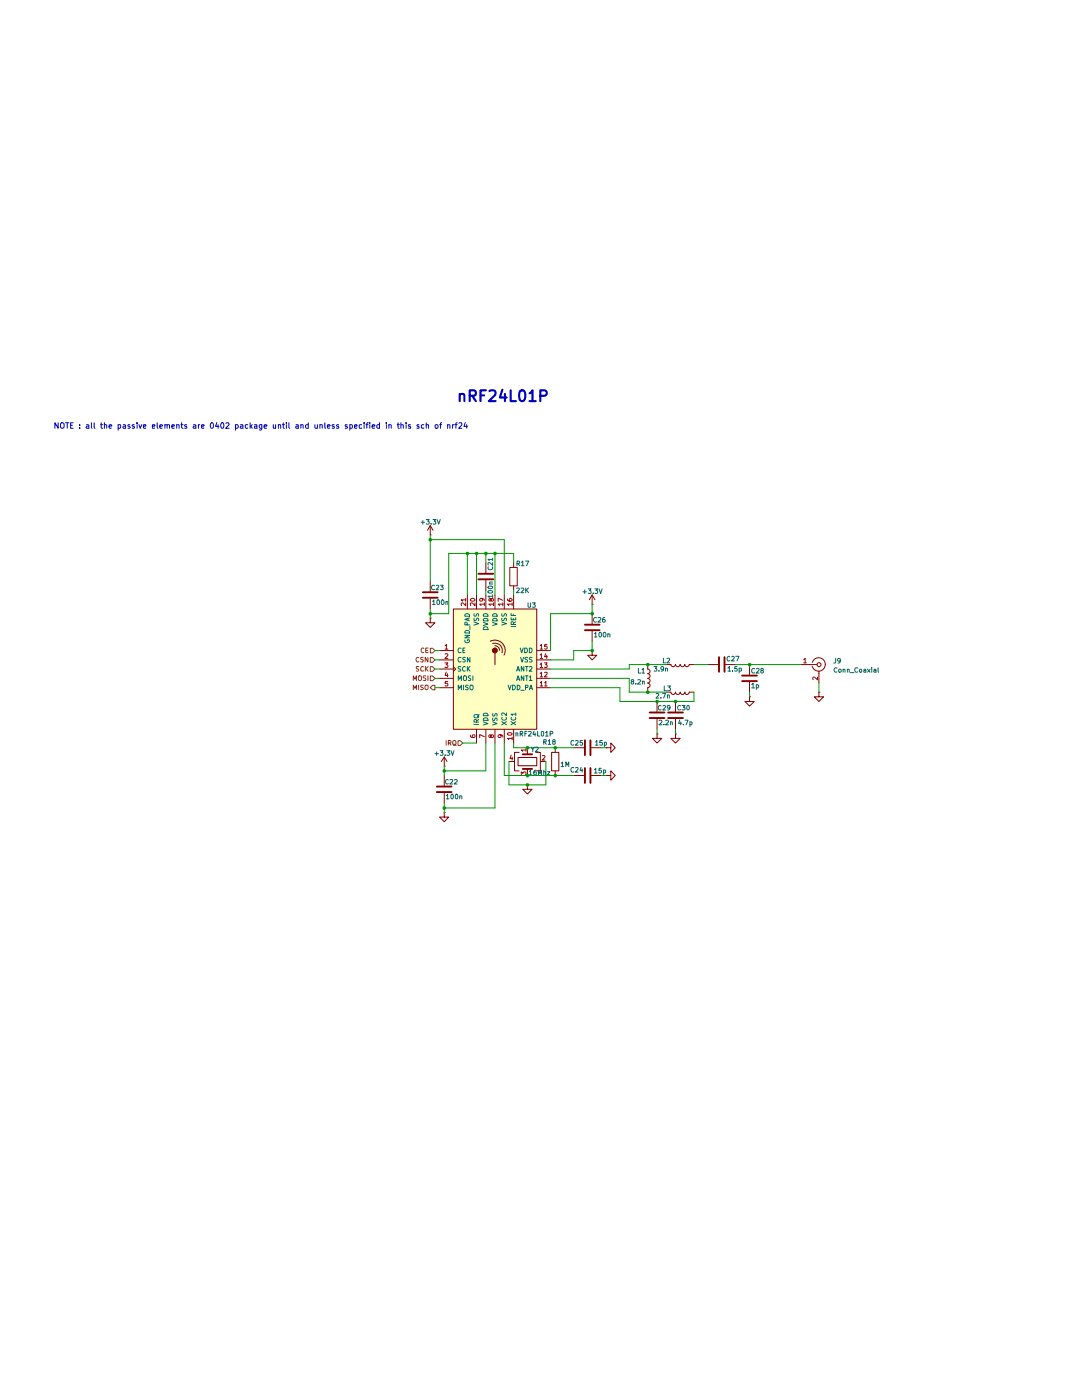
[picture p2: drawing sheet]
(kicad_sch
 (version 20231120)
 (generator "eeschema")
 (generator_version "8.0")
 (paper "A4")
 (title_block
  (title "STM32F405RGT6 (nRF24)")
  (date "2024-12-28")
  (rev "01.1")
  (company "Rohit Bhoge"))
 (lib_symbols
  (symbol "Connector:Conn_Coaxial"
   (pin_names
    (offset 1.016) hide) (exclude_from_sim no) (in_bom yes) (on_board yes)
   (property "Reference" "J" (at 0.254 3.048 0) (effects (font (size 1.27 1.27))))
   (property "Value" "Conn_Coaxial" (at 2.921 0 90) (effects (font (size 1.27 1.27))))
   (property "Footprint" "" (at 0 0 0) (effects (font (size 1.27 1.27)) (hide yes)))
   (property "Datasheet" "~" (at 0 0 0) (effects (font (size 1.27 1.27)) (hide yes)))
   (property "Description" "coaxial connector (BNC, SMA, SMB, SMC, Cinch/RCA, LEMO, ...)" (at 0 0 0) (effects (font (size 1.27 1.27)) (hide yes)))
   (symbol "Conn_Coaxial_0_1"
    (arc (start -1.778 -0.508) (mid 0.2311 -1.8066) (end 1.778 0) (stroke (width 0.254) (type default)) (fill (type none)))
    (polyline (pts (xy -2.54 0) (xy -0.508 0)) (stroke (width 0) (type default)) (fill (type none)))
    (polyline (pts (xy 0 -2.54) (xy 0 -1.778)) (stroke (width 0) (type default)) (fill (type none)))
    (circle (center 0 0) (radius 0.508) (stroke (width 0.2032) (type default)) (fill (type none)))
    (arc (start 1.778 0) (mid 0.2099 1.8101) (end -1.778 0.508) (stroke (width 0.254) (type default)) (fill (type none))))
   (symbol "Conn_Coaxial_1_1"
    (pin passive line (at -5.08 0 0) (length 2.54) (name "In" (effects (font (size 1.27 1.27)))) (number "1" (effects (font (size 1.27 1.27)))))
    (pin passive line (at 0 -5.08 90) (length 2.54) (name "Ext" (effects (font (size 1.27 1.27)))) (number "2" (effects (font (size 1.27 1.27)))))))
  (symbol "Device:C"
   (pin_numbers hide)
   (pin_names
    (offset 0.254)) (exclude_from_sim no) (in_bom yes) (on_board yes)
   (property "Reference" "C" (at 0.635 2.54 0) (effects (font (size 1.27 1.27)) (justify left)))
   (property "Value" "C" (at 0.635 -2.54 0) (effects (font (size 1.27 1.27)) (justify left)))
   (property "Footprint" "" (at 0.9652 -3.81 0) (effects (font (size 1.27 1.27)) (hide yes)))
   (property "Datasheet" "~" (at 0 0 0) (effects (font (size 1.27 1.27)) (hide yes)))
   (property "Description" "Unpolarized capacitor" (at 0 0 0) (effects (font (size 1.27 1.27)) (hide yes)))
   (symbol "C_0_1"
    (polyline (pts (xy -2.032 -0.762) (xy 2.032 -0.762)) (stroke (width 0.508) (type default)) (fill (type none)))
    (polyline (pts (xy -2.032 0.762) (xy 2.032 0.762)) (stroke (width 0.508) (type default)) (fill (type none))))
   (symbol "C_1_1"
    (pin passive line (at 0 3.81 270) (length 2.794) (name "~" (effects (font (size 1.27 1.27)))) (number "1" (effects (font (size 1.27 1.27)))))
    (pin passive line (at 0 -3.81 90) (length 2.794) (name "~" (effects (font (size 1.27 1.27)))) (number "2" (effects (font (size 1.27 1.27)))))))
  (symbol "Device:Crystal_GND24"
   (pin_names
    (offset 1.016) hide) (exclude_from_sim no) (in_bom yes) (on_board yes)
   (property "Reference" "Y" (at 3.175 5.08 0) (effects (font (size 1.27 1.27)) (justify left)))
   (property "Value" "Crystal_GND24" (at 3.175 3.175 0) (effects (font (size 1.27 1.27)) (justify left)))
   (property "Footprint" "" (at 0 0 0) (effects (font (size 1.27 1.27)) (hide yes)))
   (property "Datasheet" "~" (at 0 0 0) (effects (font (size 1.27 1.27)) (hide yes)))
   (property "Description" "Four pin crystal, GND on pins 2 and 4" (at 0 0 0) (effects (font (size 1.27 1.27)) (hide yes)))
   (symbol "Crystal_GND24_0_1"
    (rectangle (start -1.143 2.54) (end 1.143 -2.54) (stroke (width 0.3048) (type default)) (fill (type none)))
    (polyline (pts (xy -2.54 0) (xy -2.032 0)) (stroke (width 0) (type default)) (fill (type none)))
    (polyline (pts (xy -2.032 -1.27) (xy -2.032 1.27)) (stroke (width 0.508) (type default)) (fill (type none)))
    (polyline (pts (xy 0 -3.81) (xy 0 -3.556)) (stroke (width 0) (type default)) (fill (type none)))
    (polyline (pts (xy 0 3.556) (xy 0 3.81)) (stroke (width 0) (type default)) (fill (type none)))
    (polyline (pts (xy 2.032 -1.27) (xy 2.032 1.27)) (stroke (width 0.508) (type default)) (fill (type none)))
    (polyline (pts (xy 2.032 0) (xy 2.54 0)) (stroke (width 0) (type default)) (fill (type none)))
    (polyline (pts (xy -2.54 -2.286) (xy -2.54 -3.556) (xy 2.54 -3.556) (xy 2.54 -2.286)) (stroke (width 0) (type default)) (fill (type none)))
    (polyline (pts (xy -2.54 2.286) (xy -2.54 3.556) (xy 2.54 3.556) (xy 2.54 2.286)) (stroke (width 0) (type default)) (fill (type none))))
   (symbol "Crystal_GND24_1_1"
    (pin passive line (at -3.81 0 0) (length 1.27) (name "1" (effects (font (size 1.27 1.27)))) (number "1" (effects (font (size 1.27 1.27)))))
    (pin passive line (at 0 5.08 270) (length 1.27) (name "2" (effects (font (size 1.27 1.27)))) (number "2" (effects (font (size 1.27 1.27)))))
    (pin passive line (at 3.81 0 180) (length 1.27) (name "3" (effects (font (size 1.27 1.27)))) (number "3" (effects (font (size 1.27 1.27)))))
    (pin passive line (at 0 -5.08 90) (length 1.27) (name "4" (effects (font (size 1.27 1.27)))) (number "4" (effects (font (size 1.27 1.27)))))))
  (symbol "Device:L"
   (pin_numbers hide)
   (pin_names
    (offset 1.016) hide) (exclude_from_sim no) (in_bom yes) (on_board yes)
   (property "Reference" "L" (at -1.27 0 90) (effects (font (size 1.27 1.27))))
   (property "Value" "L" (at 1.905 0 90) (effects (font (size 1.27 1.27))))
   (property "Footprint" "" (at 0 0 0) (effects (font (size 1.27 1.27)) (hide yes)))
   (property "Datasheet" "~" (at 0 0 0) (effects (font (size 1.27 1.27)) (hide yes)))
   (property "Description" "Inductor" (at 0 0 0) (effects (font (size 1.27 1.27)) (hide yes)))
   (symbol "L_0_1"
    (arc (start 0 -2.54) (mid 0.6323 -1.905) (end 0 -1.27) (stroke (width 0) (type default)) (fill (type none)))
    (arc (start 0 -1.27) (mid 0.6323 -0.635) (end 0 0) (stroke (width 0) (type default)) (fill (type none)))
    (arc (start 0 0) (mid 0.6323 0.635) (end 0 1.27) (stroke (width 0) (type default)) (fill (type none)))
    (arc (start 0 1.27) (mid 0.6323 1.905) (end 0 2.54) (stroke (width 0) (type default)) (fill (type none))))
   (symbol "L_1_1"
    (pin passive line (at 0 3.81 270) (length 1.27) (name "1" (effects (font (size 1.27 1.27)))) (number "1" (effects (font (size 1.27 1.27)))))
    (pin passive line (at 0 -3.81 90) (length 1.27) (name "2" (effects (font (size 1.27 1.27)))) (number "2" (effects (font (size 1.27 1.27)))))))
  (symbol "Device:R"
   (pin_numbers hide)
   (pin_names
    (offset 0)) (exclude_from_sim no) (in_bom yes) (on_board yes)
   (property "Reference" "R" (at 2.032 0 90) (effects (font (size 1.27 1.27))))
   (property "Value" "R" (at 0 0 90) (effects (font (size 1.27 1.27))))
   (property "Footprint" "" (at -1.778 0 90) (effects (font (size 1.27 1.27)) (hide yes)))
   (property "Datasheet" "~" (at 0 0 0) (effects (font (size 1.27 1.27)) (hide yes)))
   (property "Description" "Resistor" (at 0 0 0) (effects (font (size 1.27 1.27)) (hide yes)))
   (symbol "R_0_1"
    (rectangle (start -1.016 -2.54) (end 1.016 2.54) (stroke (width 0.254) (type default)) (fill (type none))))
   (symbol "R_1_1"
    (pin passive line (at 0 3.81 270) (length 1.27) (name "~" (effects (font (size 1.27 1.27)))) (number "1" (effects (font (size 1.27 1.27)))))
    (pin passive line (at 0 -3.81 90) (length 1.27) (name "~" (effects (font (size 1.27 1.27)))) (number "2" (effects (font (size 1.27 1.27)))))))
  (symbol "RF:nRF24L01P"
   (pin_names
    (offset 1.016)) (exclude_from_sim no) (in_bom yes) (on_board yes)
   (property "Reference" "U3" (at 8.636 17.526 0) (effects (font (size 1.27 1.27)) (justify left)))
   (property "Value" "nRF24L01P" (at 5.334 -17.78 0) (effects (font (size 1.27 1.27)) (justify left)))
   (property "Footprint" "Package_DFN_QFN:QFN-20-1EP_4x4mm_P0.5mm_EP2.5x2.5mm" (at 5.08 20.32 0) (effects (font (size 1.27 1.27)
    (italic yes)) (justify left) (hide yes)))
   (property "Datasheet" "http://www.nordicsemi.com/eng/content/download/2726/34069/file/nRF24L01P_Product_Specification_1_0.pdf" (at 0 2.54 0) (effects (font (size 1.27 1.27)) (hide yes)))
   (property "Description" "nRF24L01+, Ultra low power 2.4GHz RF Transceiver, QFN20 4x4mm" (at 0 0 0) (effects (font (size 1.27 1.27)) (hide yes)))
   (symbol "nRF24L01P_0_1"
    (rectangle (start -11.43 16.51) (end 11.43 -16.51) (stroke (width 0.254) (type default)) (fill (type background)))
    (polyline (pts (xy 0 4.445) (xy 0 1.27)) (stroke (width 0.254) (type default)) (fill (type none)))
    (circle (center 0 5.08) (radius 0.635) (stroke (width 0.254) (type default)) (fill (type outline)))
    (arc (start 1.27 5.08) (mid 0.9071 5.9946) (end 0 6.35) (stroke (width 0.254) (type default)) (fill (type none)))
    (arc (start 1.905 4.445) (mid 1.4313 6.5254) (end -0.635 6.985) (stroke (width 0.254) (type default)) (fill (type none)))
    (arc (start 2.54 3.81) (mid 2.008 7.088) (end -1.27 7.62) (stroke (width 0.254) (type default)) (fill (type none)))
    (rectangle (start 11.43 -13.97) (end 11.43 -13.97) (stroke (width 0) (type default)) (fill (type none))))
   (symbol "nRF24L01P_1_1"
    (pin input line (at -15.24 5.08 0) (length 3.81) (name "CE" (effects (font (size 1.27 1.27)))) (number "1" (effects (font (size 1.27 1.27)))))
    (pin passive line (at 5.08 -20.32 90) (length 3.81) (name "XC1" (effects (font (size 1.27 1.27)))) (number "10" (effects (font (size 1.27 1.27)))))
    (pin power_out line (at 15.24 -5.08 180) (length 3.81) (name "VDD_PA" (effects (font (size 1.27 1.27)))) (number "11" (effects (font (size 1.27 1.27)))))
    (pin passive line (at 15.24 -2.54 180) (length 3.81) (name "ANT1" (effects (font (size 1.27 1.27)))) (number "12" (effects (font (size 1.27 1.27)))))
    (pin passive line (at 15.24 0 180) (length 3.81) (name "ANT2" (effects (font (size 1.27 1.27)))) (number "13" (effects (font (size 1.27 1.27)))))
    (pin power_in line (at 15.24 2.54 180) (length 3.81) (name "VSS" (effects (font (size 1.27 1.27)))) (number "14" (effects (font (size 1.27 1.27)))))
    (pin power_in line (at 15.24 5.08 180) (length 3.81) (name "VDD" (effects (font (size 1.27 1.27)))) (number "15" (effects (font (size 1.27 1.27)))))
    (pin passive line (at 5.08 20.32 270) (length 3.81) (name "IREF" (effects (font (size 1.27 1.27)))) (number "16" (effects (font (size 1.27 1.27)))))
    (pin power_in line (at 2.54 20.32 270) (length 3.81) (name "VSS" (effects (font (size 1.27 1.27)))) (number "17" (effects (font (size 1.27 1.27)))))
    (pin power_in line (at 0 20.32 270) (length 3.81) (name "VDD" (effects (font (size 1.27 1.27)))) (number "18" (effects (font (size 1.27 1.27)))))
    (pin power_out line (at -2.54 20.32 270) (length 3.81) (name "DVDD" (effects (font (size 1.27 1.27)))) (number "19" (effects (font (size 1.27 1.27)))))
    (pin input line (at -15.24 2.54 0) (length 3.81) (name "CSN" (effects (font (size 1.27 1.27)))) (number "2" (effects (font (size 1.27 1.27)))))
    (pin power_in line (at -5.08 20.32 270) (length 3.81) (name "VSS" (effects (font (size 1.27 1.27)))) (number "20" (effects (font (size 1.27 1.27)))))
    (pin unspecified line (at -7.62 20.32 270) (length 3.81) (name "GND_PAD" (effects (font (size 1.27 1.27)))) (number "21" (effects (font (size 1.27 1.27)))))
    (pin input clock (at -15.24 0 0) (length 3.81) (name "SCK" (effects (font (size 1.27 1.27)))) (number "3" (effects (font (size 1.27 1.27)))))
    (pin input line (at -15.24 -2.54 0) (length 3.81) (name "MOSI" (effects (font (size 1.27 1.27)))) (number "4" (effects (font (size 1.27 1.27)))))
    (pin output line (at -15.24 -5.08 0) (length 3.81) (name "MISO" (effects (font (size 1.27 1.27)))) (number "5" (effects (font (size 1.27 1.27)))))
    (pin output line (at -5.08 -20.32 90) (length 3.81) (name "IRQ" (effects (font (size 1.27 1.27)))) (number "6" (effects (font (size 1.27 1.27)))))
    (pin power_in line (at -2.54 -20.32 90) (length 3.81) (name "VDD" (effects (font (size 1.27 1.27)))) (number "7" (effects (font (size 1.27 1.27)))))
    (pin power_in line (at 0 -20.32 90) (length 3.81) (name "VSS" (effects (font (size 1.27 1.27)))) (number "8" (effects (font (size 1.27 1.27)))))
    (pin passive line (at 2.54 -20.32 90) (length 3.81) (name "XC2" (effects (font (size 1.27 1.27)))) (number "9" (effects (font (size 1.27 1.27)))))))
  (symbol "power:+3.3V"
   (power)
   (pin_numbers hide)
   (pin_names
    (offset 0) hide) (exclude_from_sim no) (in_bom yes) (on_board yes)
   (property "Reference" "#PWR" (at 0 -3.81 0) (effects (font (size 1.27 1.27)) (hide yes)))
   (property "Value" "+3.3V" (at 0 3.556 0) (effects (font (size 1.27 1.27))))
   (property "Footprint" "" (at 0 0 0) (effects (font (size 1.27 1.27)) (hide yes)))
   (property "Datasheet" "" (at 0 0 0) (effects (font (size 1.27 1.27)) (hide yes)))
   (property "Description" "Power symbol creates a global label with name \"+3.3V\"" (at 0 0 0) (effects (font (size 1.27 1.27)) (hide yes)))
   (symbol "+3.3V_0_1"
    (polyline (pts (xy -0.762 1.27) (xy 0 2.54)) (stroke (width 0) (type default)) (fill (type none)))
    (polyline (pts (xy 0 0) (xy 0 2.54)) (stroke (width 0) (type default)) (fill (type none)))
    (polyline (pts (xy 0 2.54) (xy 0.762 1.27)) (stroke (width 0) (type default)) (fill (type none))))
   (symbol "+3.3V_1_1"
    (pin power_in line (at 0 0 90) (length 0) (name "~" (effects (font (size 1.27 1.27)))) (number "1" (effects (font (size 1.27 1.27)))))))
  (symbol "power:GND"
   (power)
   (pin_numbers hide)
   (pin_names
    (offset 0) hide) (exclude_from_sim no) (in_bom yes) (on_board yes)
   (property "Reference" "#PWR" (at 0 -6.35 0) (effects (font (size 1.27 1.27)) (hide yes)))
   (property "Value" "GND" (at 0 -3.81 0) (effects (font (size 1.27 1.27))))
   (property "Footprint" "" (at 0 0 0) (effects (font (size 1.27 1.27)) (hide yes)))
   (property "Datasheet" "" (at 0 0 0) (effects (font (size 1.27 1.27)) (hide yes)))
   (property "Description" "Power symbol creates a global label with name \"GND\" , ground" (at 0 0 0) (effects (font (size 1.27 1.27)) (hide yes)))
   (symbol "GND_0_1"
    (polyline (pts (xy 0 0) (xy 0 -1.27) (xy 1.27 -1.27) (xy 0 -2.54) (xy -1.27 -1.27) (xy 0 -1.27)) (stroke (width 0) (type default)) (fill (type none))))
   (symbol "GND_1_1"
    (pin power_in line (at 0 0 270) (length 0) (name "~" (effects (font (size 1.27 1.27)))) (number "1" (effects (font (size 1.27 1.27))))))))
 (junction
  (at 180.34 105.41)
  (diameter 0)
  (color 0 0 0 0))
 (junction
  (at 144.78 118.11)
  (diameter 0)
  (color 0 0 0 0))
 (junction
  (at 177.8 95.25)
  (diameter 0)
  (color 0 0 0 0))
 (junction
  (at 118.11 81.28)
  (diameter 0)
  (color 0 0 0 0))
 (junction
  (at 144.78 125.73)
  (diameter 0)
  (color 0 0 0 0))
 (junction
  (at 118.11 60.96)
  (diameter 0)
  (color 0 0 0 0))
 (junction
  (at 121.92 134.62)
  (diameter 0)
  (color 0 0 0 0))
 (junction
  (at 162.56 91.44)
  (diameter 0)
  (color 0 0 0 0))
 (junction
  (at 177.8 102.87)
  (diameter 0)
  (color 0 0 0 0))
 (junction
  (at 121.92 124.46)
  (diameter 0)
  (color 0 0 0 0))
 (junction
  (at 130.81 64.77)
  (diameter 0)
  (color 0 0 0 0))
 (junction
  (at 144.78 128.27)
  (diameter 0)
  (color 0 0 0 0))
 (junction
  (at 152.4 118.11)
  (diameter 0)
  (color 0 0 0 0))
 (junction
  (at 185.42 105.41)
  (diameter 0)
  (color 0 0 0 0))
 (junction
  (at 152.4 125.73)
  (diameter 0)
  (color 0 0 0 0))
 (junction
  (at 162.56 81.28)
  (diameter 0)
  (color 0 0 0 0))
 (junction
  (at 135.89 64.77)
  (diameter 0)
  (color 0 0 0 0))
 (junction
  (at 133.35 64.77)
  (diameter 0)
  (color 0 0 0 0))
 (junction
  (at 128.27 64.77)
  (diameter 0)
  (color 0 0 0 0))
 (junction
  (at 205.74 95.25)
  (diameter 0)
  (color 0 0 0 0))
 (wire
  (pts (xy 172.72 95.25) (xy 177.8 95.25))
  (stroke (width 0) (type default)))
 (wire
  (pts (xy 119.38 99.06) (xy 120.65 99.06))
  (stroke (width 0) (type default)))
 (wire
  (pts (xy 118.11 80.01) (xy 118.11 81.28))
  (stroke (width 0) (type default)))
 (wire
  (pts (xy 140.97 74.93) (xy 140.97 76.2))
  (stroke (width 0) (type default)))
 (wire
  (pts (xy 162.56 78.74) (xy 162.56 81.28))
  (stroke (width 0) (type default)))
 (wire
  (pts (xy 157.48 91.44) (xy 162.56 91.44))
  (stroke (width 0) (type default)))
 (wire
  (pts (xy 151.13 99.06) (xy 172.72 99.06))
  (stroke (width 0) (type default)))
 (wire
  (pts (xy 177.8 95.25) (xy 182.88 95.25))
  (stroke (width 0) (type default)))
 (wire
  (pts (xy 118.11 81.28) (xy 118.11 82.55))
  (stroke (width 0) (type default)))
 (wire
  (pts (xy 172.72 99.06) (xy 172.72 102.87))
  (stroke (width 0) (type default)))
 (wire
  (pts (xy 144.78 128.27) (xy 149.86 128.27))
  (stroke (width 0) (type default)))
 (wire
  (pts (xy 140.97 118.11) (xy 140.97 116.84))
  (stroke (width 0) (type default)))
 (wire
  (pts (xy 118.11 81.28) (xy 123.19 81.28))
  (stroke (width 0) (type default)))
 (wire
  (pts (xy 128.27 64.77) (xy 123.19 64.77))
  (stroke (width 0) (type default)))
 (wire
  (pts (xy 190.5 95.25) (xy 194.31 95.25))
  (stroke (width 0) (type default)))
 (wire
  (pts (xy 133.35 64.77) (xy 130.81 64.77))
  (stroke (width 0) (type default)))
 (wire
  (pts (xy 135.89 64.77) (xy 133.35 64.77))
  (stroke (width 0) (type default)))
 (wire
  (pts (xy 121.92 134.62) (xy 135.89 134.62))
  (stroke (width 0) (type default)))
 (wire
  (pts (xy 128.27 64.77) (xy 128.27 76.2))
  (stroke (width 0) (type default)))
 (wire
  (pts (xy 152.4 118.11) (xy 157.48 118.11))
  (stroke (width 0) (type default)))
 (wire
  (pts (xy 139.7 128.27) (xy 144.78 128.27))
  (stroke (width 0) (type default)))
 (wire
  (pts (xy 170.18 105.41) (xy 180.34 105.41))
  (stroke (width 0) (type default)))
 (wire
  (pts (xy 149.86 121.92) (xy 149.86 128.27))
  (stroke (width 0) (type default)))
 (wire
  (pts (xy 157.48 93.98) (xy 157.48 91.44))
  (stroke (width 0) (type default)))
 (wire
  (pts (xy 190.5 102.87) (xy 190.5 105.41))
  (stroke (width 0) (type default)))
 (wire
  (pts (xy 123.19 64.77) (xy 123.19 81.28))
  (stroke (width 0) (type default)))
 (wire
  (pts (xy 201.93 95.25) (xy 205.74 95.25))
  (stroke (width 0) (type default)))
 (wire
  (pts (xy 224.79 100.33) (xy 224.79 102.87))
  (stroke (width 0) (type default)))
 (wire
  (pts (xy 121.92 134.62) (xy 121.92 135.89))
  (stroke (width 0) (type default)))
 (wire
  (pts (xy 121.92 133.35) (xy 121.92 134.62))
  (stroke (width 0) (type default)))
 (wire
  (pts (xy 180.34 113.03) (xy 180.34 114.3))
  (stroke (width 0) (type default)))
 (wire
  (pts (xy 151.13 96.52) (xy 172.72 96.52))
  (stroke (width 0) (type default)))
 (wire
  (pts (xy 144.78 118.11) (xy 152.4 118.11))
  (stroke (width 0) (type default)))
 (wire
  (pts (xy 135.89 64.77) (xy 140.97 64.77))
  (stroke (width 0) (type default)))
 (wire
  (pts (xy 162.56 81.28) (xy 151.13 81.28))
  (stroke (width 0) (type default)))
 (wire
  (pts (xy 127 116.84) (xy 130.81 116.84))
  (stroke (width 0) (type default)))
 (wire
  (pts (xy 151.13 101.6) (xy 170.18 101.6))
  (stroke (width 0) (type default)))
 (wire
  (pts (xy 177.8 102.87) (xy 182.88 102.87))
  (stroke (width 0) (type default)))
 (wire
  (pts (xy 130.81 64.77) (xy 130.81 76.2))
  (stroke (width 0) (type default)))
 (wire
  (pts (xy 205.74 95.25) (xy 219.71 95.25))
  (stroke (width 0) (type default)))
 (wire
  (pts (xy 165.1 125.73) (xy 166.37 125.73))
  (stroke (width 0) (type default)))
 (wire
  (pts (xy 151.13 81.28) (xy 151.13 91.44))
  (stroke (width 0) (type default)))
 (wire
  (pts (xy 140.97 64.77) (xy 140.97 67.31))
  (stroke (width 0) (type default)))
 (wire
  (pts (xy 118.11 59.69) (xy 118.11 60.96))
  (stroke (width 0) (type default)))
 (wire
  (pts (xy 138.43 116.84) (xy 138.43 125.73))
  (stroke (width 0) (type default)))
 (wire
  (pts (xy 162.56 88.9) (xy 162.56 91.44))
  (stroke (width 0) (type default)))
 (wire
  (pts (xy 138.43 60.96) (xy 138.43 76.2))
  (stroke (width 0) (type default)))
 (wire
  (pts (xy 119.38 96.52) (xy 120.65 96.52))
  (stroke (width 0) (type default)))
 (wire
  (pts (xy 121.92 123.19) (xy 121.92 124.46))
  (stroke (width 0) (type default)))
 (wire
  (pts (xy 172.72 96.52) (xy 172.72 95.25))
  (stroke (width 0) (type default)))
 (wire
  (pts (xy 144.78 125.73) (xy 152.4 125.73))
  (stroke (width 0) (type default)))
 (wire
  (pts (xy 180.34 105.41) (xy 185.42 105.41))
  (stroke (width 0) (type default)))
 (wire
  (pts (xy 119.38 93.98) (xy 120.65 93.98))
  (stroke (width 0) (type default)))
 (wire
  (pts (xy 133.35 74.93) (xy 133.35 76.2))
  (stroke (width 0) (type default)))
 (wire
  (pts (xy 165.1 118.11) (xy 166.37 118.11))
  (stroke (width 0) (type default)))
 (wire
  (pts (xy 151.13 93.98) (xy 157.48 93.98))
  (stroke (width 0) (type default)))
 (wire
  (pts (xy 121.92 124.46) (xy 133.35 124.46))
  (stroke (width 0) (type default)))
 (wire
  (pts (xy 205.74 102.87) (xy 205.74 104.14))
  (stroke (width 0) (type default)))
 (wire
  (pts (xy 152.4 125.73) (xy 157.48 125.73))
  (stroke (width 0) (type default)))
 (wire
  (pts (xy 118.11 60.96) (xy 138.43 60.96))
  (stroke (width 0) (type default)))
 (wire
  (pts (xy 139.7 121.92) (xy 139.7 128.27))
  (stroke (width 0) (type default)))
 (wire
  (pts (xy 119.38 101.6) (xy 120.65 101.6))
  (stroke (width 0) (type default)))
 (wire
  (pts (xy 130.81 64.77) (xy 128.27 64.77))
  (stroke (width 0) (type default)))
 (wire
  (pts (xy 190.5 105.41) (xy 185.42 105.41))
  (stroke (width 0) (type default)))
 (wire
  (pts (xy 135.89 116.84) (xy 135.89 134.62))
  (stroke (width 0) (type default)))
 (wire
  (pts (xy 172.72 102.87) (xy 177.8 102.87))
  (stroke (width 0) (type default)))
 (wire
  (pts (xy 118.11 72.39) (xy 118.11 60.96))
  (stroke (width 0) (type default)))
 (wire
  (pts (xy 121.92 124.46) (xy 121.92 125.73))
  (stroke (width 0) (type default)))
 (wire
  (pts (xy 170.18 101.6) (xy 170.18 105.41))
  (stroke (width 0) (type default)))
 (wire
  (pts (xy 133.35 64.77) (xy 133.35 67.31))
  (stroke (width 0) (type default)))
 (wire
  (pts (xy 133.35 116.84) (xy 133.35 124.46))
  (stroke (width 0) (type default)))
 (wire
  (pts (xy 119.38 91.44) (xy 120.65 91.44))
  (stroke (width 0) (type default)))
 (wire
  (pts (xy 135.89 76.2) (xy 135.89 64.77))
  (stroke (width 0) (type default)))
 (wire
  (pts (xy 138.43 125.73) (xy 144.78 125.73))
  (stroke (width 0) (type default)))
 (wire
  (pts (xy 185.42 113.03) (xy 185.42 114.3))
  (stroke (width 0) (type default)))
 (wire
  (pts (xy 140.97 118.11) (xy 144.78 118.11))
  (stroke (width 0) (type default)))
 (text "NOTE : all the passive elements are 0402 package until and unless specified in this sch of nrf24"
  (exclude_from_sim no)
  (at 71.628 29.972 0)
  (effects (font (size 1.5 1.5) (thickness 0.254)
    (bold yes))))
 (text "C27 is changed with 1pF cap\n"
  (exclude_from_sim no)
  (at 198.882 90.678 0)
  (effects (font (size 1 1))))
 (text "nRF24L01P "
  (exclude_from_sim no)
  (at 139.192 21.844 0)
  (effects (font (size 3 3) (thickness 0.6)
    (bold yes))))
 (text "0603"
  (exclude_from_sim no)
  (at 187.706 113.03 0)
  (effects (font (size 1 1))))
 (hierarchical_label "CSN"
  (shape input)
  (at 119.38 93.98 180)
  (fields_autoplaced yes)
  (effects (font (size 1.27 1.27) (thickness 0.254)
    (bold yes)) (justify right)))
 (hierarchical_label "IRQ"
  (shape input)
  (at 127 116.84 180)
  (fields_autoplaced yes)
  (effects (font (size 1.27 1.27) (thickness 0.254)
    (bold yes)) (justify right)))
 (hierarchical_label "SCK"
  (shape input)
  (at 119.38 96.52 180)
  (fields_autoplaced yes)
  (effects (font (size 1.27 1.27) (thickness 0.254)
    (bold yes)) (justify right)))
 (hierarchical_label "CE"
  (shape input)
  (at 119.38 91.44 180)
  (fields_autoplaced yes)
  (effects (font (size 1.27 1.27) (thickness 0.254)
    (bold yes)) (justify right)))
 (hierarchical_label "MOSI"
  (shape input)
  (at 119.38 99.06 180)
  (fields_autoplaced yes)
  (effects (font (size 1.27 1.27) (thickness 0.254)
    (bold yes)) (justify right)))
 (hierarchical_label "MISO"
  (shape output)
  (at 119.38 101.6 180)
  (fields_autoplaced yes)
  (effects (font (size 1.27 1.27) (thickness 0.254)
    (bold yes)) (justify right)))
 (symbol
  (lib_id "Device:L")
  (at 177.8 99.06 0)
  (unit 1)
  (exclude_from_sim no)
  (in_bom yes)
  (on_board yes)
  (dnp no)
  (property "Reference" "L1" (at 177.292 97.028 0) (effects (font (size 1.27 1.27)) (justify right)))
  (property "Value" "8.2n" (at 177.292 100.076 0) (effects (font (size 1.27 1.27)) (justify right)))
  (property "Footprint" "Inductor_SMD:L_0402_1005Metric" (at 177.8 99.06 0) (effects (font (size 1.27 1.27)) (hide yes)))
  (property "Datasheet" "~" (at 177.8 99.06 0) (effects (font (size 1.27 1.27)) (hide yes)))
  (property "Description" "Inductor" (at 177.8 99.06 0) (effects (font (size 1.27 1.27)) (hide yes)))
  (pin "2")
  (pin "1"))
 (symbol
  (lib_id "Device:C")
  (at 162.56 85.09 0)
  (unit 1)
  (exclude_from_sim no)
  (in_bom yes)
  (on_board yes)
  (dnp no)
  (property "Reference" "C26" (at 162.56 83.058 0) (effects (font (size 1.27 1.27)) (justify left)))
  (property "Value" "100n" (at 162.814 87.122 0) (effects (font (size 1.27 1.27)) (justify left)))
  (property "Footprint" "Capacitor_SMD:C_0201_0603Metric" (at 163.5252 88.9 0) (effects (font (size 1.27 1.27)) (hide yes)))
  (property "Datasheet" "~" (at 162.56 85.09 0) (effects (font (size 1.27 1.27)) (hide yes)))
  (property "Description" "Unpolarized capacitor" (at 162.56 85.09 0) (effects (font (size 1.27 1.27)) (hide yes)))
  (pin "1")
  (pin "2"))
 (symbol
  (lib_id "power:GND")
  (at 166.37 125.73 90)
  (unit 1)
  (exclude_from_sim no)
  (in_bom yes)
  (on_board yes)
  (dnp no)
  (property "Reference" "#PWR042" (at 172.72 125.73 0) (effects (font (size 1.27 1.27)) (hide yes)))
  (property "Value" "GND" (at 170.18 126.746 0) (effects (font (size 1.27 1.27)) (hide yes)))
  (property "Footprint" "" (at 166.37 125.73 0) (effects (font (size 1.27 1.27)) (hide yes)))
  (property "Datasheet" "" (at 166.37 125.73 0) (effects (font (size 1.27 1.27)) (hide yes)))
  (property "Description" "Power symbol creates a global label with name \"GND\" , ground" (at 166.37 125.73 0) (effects (font (size 1.27 1.27)) (hide yes)))
  (pin "1"))
 (symbol
  (lib_id "Device:C")
  (at 198.12 95.25 90)
  (unit 1)
  (exclude_from_sim no)
  (in_bom yes)
  (on_board yes)
  (dnp no)
  (property "Reference" "C27" (at 201.168 93.726 90) (effects (font (size 1.27 1.27))))
  (property "Value" "1.5p" (at 201.676 96.52 90) (effects (font (size 1.27 1.27))))
  (property "Footprint" "Capacitor_SMD:C_0402_1005Metric" (at 201.93 94.2848 0) (effects (font (size 1.27 1.27)) (hide yes)))
  (property "Datasheet" "~" (at 198.12 95.25 0) (effects (font (size 1.27 1.27)) (hide yes)))
  (property "Description" "Unpolarized capacitor" (at 198.12 95.25 0) (effects (font (size 1.27 1.27)) (hide yes)))
  (pin "1")
  (pin "2"))
 (symbol
  (lib_id "RF:nRF24L01P")
  (at 135.89 96.52 0)
  (unit 1)
  (exclude_from_sim no)
  (in_bom yes)
  (on_board yes)
  (dnp no)
  (property "Reference" "U3" (at 144.526 78.994 0) (effects (font (size 1.27 1.27)) (justify left)))
  (property "Value" "nRF24L01P" (at 141.224 114.3 0) (effects (font (size 1.27 1.27)) (justify left)))
  (property "Footprint" "Package_DFN_QFN:QFN-20-1EP_4x4mm_P0.5mm_EP2.5x2.5mm" (at 140.97 76.2 0) (effects (font (size 1.27 1.27)
    (italic yes)) (justify left) (hide yes)))
  (property "Datasheet" "http://www.nordicsemi.com/eng/content/download/2726/34069/file/nRF24L01P_Product_Specification_1_0.pdf" (at 135.89 93.98 0) (effects (font (size 1.27 1.27)) (hide yes)))
  (property "Description" "nRF24L01+, Ultra low power 2.4GHz RF Transceiver, QFN20 4x4mm" (at 135.89 96.52 0) (effects (font (size 1.27 1.27)) (hide yes)))
  (pin "14")
  (pin "8")
  (pin "11")
  (pin "5")
  (pin "12")
  (pin "20")
  (pin "4")
  (pin "10")
  (pin "17")
  (pin "7")
  (pin "15")
  (pin "3")
  (pin "13")
  (pin "16")
  (pin "18")
  (pin "1")
  (pin "2")
  (pin "6")
  (pin "19")
  (pin "9")
  (pin "21"))
 (symbol
  (lib_id "power:GND")
  (at 121.92 135.89 0)
  (unit 1)
  (exclude_from_sim no)
  (in_bom yes)
  (on_board yes)
  (dnp no)
  (property "Reference" "#PWR038" (at 121.92 142.24 0) (effects (font (size 1.27 1.27)) (hide yes)))
  (property "Value" "GND" (at 120.65 139.7 0) (effects (font (size 1.27 1.27)) (hide yes)))
  (property "Footprint" "" (at 121.92 135.89 0) (effects (font (size 1.27 1.27)) (hide yes)))
  (property "Datasheet" "" (at 121.92 135.89 0) (effects (font (size 1.27 1.27)) (hide yes)))
  (property "Description" "Power symbol creates a global label with name \"GND\" , ground" (at 121.92 135.89 0) (effects (font (size 1.27 1.27)) (hide yes)))
  (pin "1"))
 (symbol
  (lib_id "Device:C")
  (at 161.29 118.11 90)
  (unit 1)
  (exclude_from_sim no)
  (in_bom yes)
  (on_board yes)
  (dnp no)
  (property "Reference" "C25" (at 160.274 116.84 90) (effects (font (size 1.27 1.27)) (justify left)))
  (property "Value" "15p" (at 166.878 116.84 90) (effects (font (size 1.27 1.27)) (justify left)))
  (property "Footprint" "Capacitor_SMD:C_0201_0603Metric" (at 165.1 117.1448 0) (effects (font (size 1.27 1.27)) (hide yes)))
  (property "Datasheet" "~" (at 161.29 118.11 0) (effects (font (size 1.27 1.27)) (hide yes)))
  (property "Description" "Unpolarized capacitor" (at 161.29 118.11 0) (effects (font (size 1.27 1.27)) (hide yes)))
  (pin "1")
  (pin "2"))
 (symbol
  (lib_id "power:+3.3V")
  (at 162.56 78.74 0)
  (unit 1)
  (exclude_from_sim no)
  (in_bom yes)
  (on_board yes)
  (dnp no)
  (property "Reference" "#PWR040" (at 162.56 82.55 0) (effects (font (size 1.27 1.27)) (hide yes)))
  (property "Value" "+3.3V" (at 162.56 75.184 0) (effects (font (size 1.27 1.27))))
  (property "Footprint" "" (at 162.56 78.74 0) (effects (font (size 1.27 1.27)) (hide yes)))
  (property "Datasheet" "" (at 162.56 78.74 0) (effects (font (size 1.27 1.27)) (hide yes)))
  (property "Description" "Power symbol creates a global label with name \"+3.3V\"" (at 162.56 78.74 0) (effects (font (size 1.27 1.27)) (hide yes)))
  (pin "1"))
 (symbol
  (lib_id "Device:L")
  (at 186.69 102.87 270)
  (unit 1)
  (exclude_from_sim no)
  (in_bom yes)
  (on_board yes)
  (dnp no)
  (property "Reference" "L3" (at 184.404 101.854 90) (effects (font (size 1.27 1.27)) (justify right)))
  (property "Value" "2.7n" (at 184.15 103.886 90) (effects (font (size 1.27 1.27)) (justify right)))
  (property "Footprint" "Inductor_SMD:L_0402_1005Metric" (at 186.69 102.87 0) (effects (font (size 1.27 1.27)) (hide yes)))
  (property "Datasheet" "~" (at 186.69 102.87 0) (effects (font (size 1.27 1.27)) (hide yes)))
  (property "Description" "Inductor" (at 186.69 102.87 0) (effects (font (size 1.27 1.27)) (hide yes)))
  (pin "2")
  (pin "1"))
 (symbol
  (lib_id "power:GND")
  (at 224.79 102.87 0)
  (unit 1)
  (exclude_from_sim no)
  (in_bom yes)
  (on_board yes)
  (dnp no)
  (property "Reference" "#PWR047" (at 224.79 109.22 0) (effects (font (size 1.27 1.27)) (hide yes)))
  (property "Value" "GND" (at 223.52 106.68 0) (effects (font (size 1.27 1.27)) (hide yes)))
  (property "Footprint" "" (at 224.79 102.87 0) (effects (font (size 1.27 1.27)) (hide yes)))
  (property "Datasheet" "" (at 224.79 102.87 0) (effects (font (size 1.27 1.27)) (hide yes)))
  (property "Description" "Power symbol creates a global label with name \"GND\" , ground" (at 224.79 102.87 0) (effects (font (size 1.27 1.27)) (hide yes)))
  (pin "1"))
 (symbol
  (lib_id "Connector:Conn_Coaxial")
  (at 224.79 95.25 0)
  (unit 1)
  (exclude_from_sim no)
  (in_bom yes)
  (on_board yes)
  (dnp no)
  (fields_autoplaced yes)
  (property "Reference" "J9" (at 228.6 94.2731 0) (effects (font (size 1.27 1.27)) (justify left)))
  (property "Value" "Conn_Coaxial" (at 228.6 96.8131 0) (effects (font (size 1.27 1.27)) (justify left)))
  (property "Footprint" "Connector_Coaxial:U.FL_Hirose_U.FL-R-SMT-1_Vertical" (at 224.79 95.25 0) (effects (font (size 1.27 1.27)) (hide yes)))
  (property "Datasheet" "~" (at 224.79 95.25 0) (effects (font (size 1.27 1.27)) (hide yes)))
  (property "Description" "coaxial connector (BNC, SMA, SMB, SMC, Cinch/RCA, LEMO, ...)" (at 224.79 95.25 0) (effects (font (size 1.27 1.27)) (hide yes)))
  (pin "1")
  (pin "2"))
 (symbol
  (lib_id "power:GND")
  (at 180.34 114.3 0)
  (unit 1)
  (exclude_from_sim no)
  (in_bom yes)
  (on_board yes)
  (dnp no)
  (property "Reference" "#PWR044" (at 180.34 120.65 0) (effects (font (size 1.27 1.27)) (hide yes)))
  (property "Value" "GND" (at 179.07 118.11 0) (effects (font (size 1.27 1.27)) (hide yes)))
  (property "Footprint" "" (at 180.34 114.3 0) (effects (font (size 1.27 1.27)) (hide yes)))
  (property "Datasheet" "" (at 180.34 114.3 0) (effects (font (size 1.27 1.27)) (hide yes)))
  (property "Description" "Power symbol creates a global label with name \"GND\" , ground" (at 180.34 114.3 0) (effects (font (size 1.27 1.27)) (hide yes)))
  (pin "1"))
 (symbol
  (lib_id "Device:R")
  (at 140.97 71.12 0)
  (unit 1)
  (exclude_from_sim no)
  (in_bom yes)
  (on_board yes)
  (dnp no)
  (property "Reference" "R17" (at 141.478 67.564 0) (effects (font (size 1.27 1.27)) (justify left)))
  (property "Value" "22K" (at 141.478 74.93 0) (effects (font (size 1.27 1.27)) (justify left)))
  (property "Footprint" "Resistor_SMD:R_0402_1005Metric" (at 139.192 71.12 90) (effects (font (size 1.27 1.27)) (hide yes)))
  (property "Datasheet" "~" (at 140.97 71.12 0) (effects (font (size 1.27 1.27)) (hide yes)))
  (property "Description" "Resistor" (at 140.97 71.12 0) (effects (font (size 1.27 1.27)) (hide yes)))
  (pin "2")
  (pin "1"))
 (symbol
  (lib_id "power:GND")
  (at 185.42 114.3 0)
  (unit 1)
  (exclude_from_sim no)
  (in_bom yes)
  (on_board yes)
  (dnp no)
  (property "Reference" "#PWR045" (at 185.42 120.65 0) (effects (font (size 1.27 1.27)) (hide yes)))
  (property "Value" "GND" (at 184.15 118.11 0) (effects (font (size 1.27 1.27)) (hide yes)))
  (property "Footprint" "" (at 185.42 114.3 0) (effects (font (size 1.27 1.27)) (hide yes)))
  (property "Datasheet" "" (at 185.42 114.3 0) (effects (font (size 1.27 1.27)) (hide yes)))
  (property "Description" "Power symbol creates a global label with name \"GND\" , ground" (at 185.42 114.3 0) (effects (font (size 1.27 1.27)) (hide yes)))
  (pin "1"))
 (symbol
  (lib_id "power:GND")
  (at 205.74 104.14 0)
  (unit 1)
  (exclude_from_sim no)
  (in_bom yes)
  (on_board yes)
  (dnp no)
  (property "Reference" "#PWR046" (at 205.74 110.49 0) (effects (font (size 1.27 1.27)) (hide yes)))
  (property "Value" "GND" (at 204.47 107.95 0) (effects (font (size 1.27 1.27)) (hide yes)))
  (property "Footprint" "" (at 205.74 104.14 0) (effects (font (size 1.27 1.27)) (hide yes)))
  (property "Datasheet" "" (at 205.74 104.14 0) (effects (font (size 1.27 1.27)) (hide yes)))
  (property "Description" "Power symbol creates a global label with name \"GND\" , ground" (at 205.74 104.14 0) (effects (font (size 1.27 1.27)) (hide yes)))
  (pin "1"))
 (symbol
  (lib_id "Device:C")
  (at 118.11 76.2 0)
  (unit 1)
  (exclude_from_sim no)
  (in_bom yes)
  (on_board yes)
  (dnp no)
  (property "Reference" "C23" (at 118.11 74.168 0) (effects (font (size 1.27 1.27)) (justify left)))
  (property "Value" "100n" (at 118.364 78.232 0) (effects (font (size 1.27 1.27)) (justify left)))
  (property "Footprint" "Capacitor_SMD:C_0201_0603Metric" (at 119.0752 80.01 0) (effects (font (size 1.27 1.27)) (hide yes)))
  (property "Datasheet" "~" (at 118.11 76.2 0) (effects (font (size 1.27 1.27)) (hide yes)))
  (property "Description" "Unpolarized capacitor" (at 118.11 76.2 0) (effects (font (size 1.27 1.27)) (hide yes)))
  (pin "1")
  (pin "2"))
 (symbol
  (lib_id "power:+3.3V")
  (at 121.92 123.19 0)
  (unit 1)
  (exclude_from_sim no)
  (in_bom yes)
  (on_board yes)
  (dnp no)
  (property "Reference" "#PWR036" (at 121.92 127 0) (effects (font (size 1.27 1.27)) (hide yes)))
  (property "Value" "+3.3V" (at 121.92 119.634 0) (effects (font (size 1.27 1.27))))
  (property "Footprint" "" (at 121.92 123.19 0) (effects (font (size 1.27 1.27)) (hide yes)))
  (property "Datasheet" "" (at 121.92 123.19 0) (effects (font (size 1.27 1.27)) (hide yes)))
  (property "Description" "Power symbol creates a global label with name \"+3.3V\"" (at 121.92 123.19 0) (effects (font (size 1.27 1.27)) (hide yes)))
  (pin "1"))
 (symbol
  (lib_id "Device:C")
  (at 205.74 99.06 0)
  (unit 1)
  (exclude_from_sim no)
  (in_bom yes)
  (on_board yes)
  (dnp no)
  (property "Reference" "C28" (at 205.994 97.028 0) (effects (font (size 1.27 1.27)) (justify left)))
  (property "Value" "1p" (at 205.994 101.092 0) (effects (font (size 1.27 1.27)) (justify left)))
  (property "Footprint" "Capacitor_SMD:C_0402_1005Metric" (at 206.7052 102.87 0) (effects (font (size 1.27 1.27)) (hide yes)))
  (property "Datasheet" "~" (at 205.74 99.06 0) (effects (font (size 1.27 1.27)) (hide yes)))
  (property "Description" "Unpolarized capacitor" (at 205.74 99.06 0) (effects (font (size 1.27 1.27)) (hide yes)))
  (pin "1")
  (pin "2"))
 (symbol
  (lib_id "Device:R")
  (at 152.4 121.92 0)
  (unit 1)
  (exclude_from_sim no)
  (in_bom yes)
  (on_board yes)
  (dnp no)
  (property "Reference" "R18" (at 148.844 116.586 0) (effects (font (size 1.27 1.27)) (justify left)))
  (property "Value" "1M" (at 153.67 122.682 0) (effects (font (size 1.27 1.27)) (justify left)))
  (property "Footprint" "Resistor_SMD:R_0402_1005Metric" (at 150.622 121.92 90) (effects (font (size 1.27 1.27)) (hide yes)))
  (property "Datasheet" "~" (at 152.4 121.92 0) (effects (font (size 1.27 1.27)) (hide yes)))
  (property "Description" "Resistor" (at 152.4 121.92 0) (effects (font (size 1.27 1.27)) (hide yes)))
  (pin "2")
  (pin "1"))
 (symbol
  (lib_id "power:GND")
  (at 166.37 118.11 90)
  (unit 1)
  (exclude_from_sim no)
  (in_bom yes)
  (on_board yes)
  (dnp no)
  (property "Reference" "#PWR043" (at 172.72 118.11 0) (effects (font (size 1.27 1.27)) (hide yes)))
  (property "Value" "GND" (at 170.18 119.38 0) (effects (font (size 1.27 1.27)) (hide yes)))
  (property "Footprint" "" (at 166.37 118.11 0) (effects (font (size 1.27 1.27)) (hide yes)))
  (property "Datasheet" "" (at 166.37 118.11 0) (effects (font (size 1.27 1.27)) (hide yes)))
  (property "Description" "Power symbol creates a global label with name \"GND\" , ground" (at 166.37 118.11 0) (effects (font (size 1.27 1.27)) (hide yes)))
  (pin "1"))
 (symbol
  (lib_id "power:GND")
  (at 162.56 91.44 0)
  (unit 1)
  (exclude_from_sim no)
  (in_bom yes)
  (on_board yes)
  (dnp no)
  (property "Reference" "#PWR041" (at 162.56 97.79 0) (effects (font (size 1.27 1.27)) (hide yes)))
  (property "Value" "GND" (at 161.29 95.25 0) (effects (font (size 1.27 1.27)) (hide yes)))
  (property "Footprint" "" (at 162.56 91.44 0) (effects (font (size 1.27 1.27)) (hide yes)))
  (property "Datasheet" "" (at 162.56 91.44 0) (effects (font (size 1.27 1.27)) (hide yes)))
  (property "Description" "Power symbol creates a global label with name \"GND\" , ground" (at 162.56 91.44 0) (effects (font (size 1.27 1.27)) (hide yes)))
  (pin "1"))
 (symbol
  (lib_id "Device:Crystal_GND24")
  (at 144.78 121.92 270)
  (unit 1)
  (exclude_from_sim no)
  (in_bom yes)
  (on_board yes)
  (dnp no)
  (property "Reference" "Y2" (at 146.812 118.618 90) (effects (font (size 1.27 1.27))))
  (property "Value" "16Mhz" (at 148.082 124.968 90) (effects (font (size 1.27 1.27))))
  (property "Footprint" "Crystal:Crystal_SMD_5032-4Pin_5.0x3.2mm" (at 144.78 121.92 0) (effects (font (size 1.27 1.27)) (hide yes)))
  (property "Datasheet" "~" (at 144.78 121.92 0) (effects (font (size 1.27 1.27)) (hide yes)))
  (property "Description" "Four pin crystal, GND on pins 2 and 4" (at 144.78 121.92 0) (effects (font (size 1.27 1.27)) (hide yes)))
  (pin "2")
  (pin "4")
  (pin "1")
  (pin "3"))
 (symbol
  (lib_id "power:+3.3V")
  (at 118.11 59.69 0)
  (unit 1)
  (exclude_from_sim no)
  (in_bom yes)
  (on_board yes)
  (dnp no)
  (property "Reference" "#PWR039" (at 118.11 63.5 0) (effects (font (size 1.27 1.27)) (hide yes)))
  (property "Value" "+3.3V" (at 118.11 56.134 0) (effects (font (size 1.27 1.27))))
  (property "Footprint" "" (at 118.11 59.69 0) (effects (font (size 1.27 1.27)) (hide yes)))
  (property "Datasheet" "" (at 118.11 59.69 0) (effects (font (size 1.27 1.27)) (hide yes)))
  (property "Description" "Power symbol creates a global label with name \"+3.3V\"" (at 118.11 59.69 0) (effects (font (size 1.27 1.27)) (hide yes)))
  (pin "1"))
 (symbol
  (lib_id "power:GND")
  (at 118.11 82.55 0)
  (unit 1)
  (exclude_from_sim no)
  (in_bom yes)
  (on_board yes)
  (dnp no)
  (property "Reference" "#PWR035" (at 118.11 88.9 0) (effects (font (size 1.27 1.27)) (hide yes)))
  (property "Value" "GND" (at 116.84 86.36 0) (effects (font (size 1.27 1.27)) (hide yes)))
  (property "Footprint" "" (at 118.11 82.55 0) (effects (font (size 1.27 1.27)) (hide yes)))
  (property "Datasheet" "" (at 118.11 82.55 0) (effects (font (size 1.27 1.27)) (hide yes)))
  (property "Description" "Power symbol creates a global label with name \"GND\" , ground" (at 118.11 82.55 0) (effects (font (size 1.27 1.27)) (hide yes)))
  (pin "1"))
 (symbol
  (lib_id "Device:L")
  (at 186.69 95.25 270)
  (unit 1)
  (exclude_from_sim no)
  (in_bom yes)
  (on_board yes)
  (dnp no)
  (property "Reference" "L2" (at 184.15 94.234 90) (effects (font (size 1.27 1.27)) (justify right)))
  (property "Value" "3.9n" (at 183.642 96.52 90) (effects (font (size 1.27 1.27)) (justify right)))
  (property "Footprint" "Inductor_SMD:L_0402_1005Metric" (at 186.69 95.25 0) (effects (font (size 1.27 1.27)) (hide yes)))
  (property "Datasheet" "~" (at 186.69 95.25 0) (effects (font (size 1.27 1.27)) (hide yes)))
  (property "Description" "Inductor" (at 186.69 95.25 0) (effects (font (size 1.27 1.27)) (hide yes)))
  (pin "2")
  (pin "1"))
 (symbol
  (lib_id "Device:C")
  (at 185.42 109.22 0)
  (unit 1)
  (exclude_from_sim no)
  (in_bom yes)
  (on_board yes)
  (dnp no)
  (property "Reference" "C30" (at 185.674 107.188 0) (effects (font (size 1.27 1.27)) (justify left)))
  (property "Value" "4.7p" (at 185.928 111.252 0) (effects (font (size 1.27 1.27)) (justify left)))
  (property "Footprint" "Capacitor_SMD:C_0201_0603Metric" (at 186.3852 113.03 0) (effects (font (size 1.27 1.27)) (hide yes)))
  (property "Datasheet" "~" (at 185.42 109.22 0) (effects (font (size 1.27 1.27)) (hide yes)))
  (property "Description" "Unpolarized capacitor" (at 185.42 109.22 0) (effects (font (size 1.27 1.27)) (hide yes)))
  (pin "1")
  (pin "2"))
 (symbol
  (lib_id "Device:C")
  (at 121.92 129.54 0)
  (unit 1)
  (exclude_from_sim no)
  (in_bom yes)
  (on_board yes)
  (dnp no)
  (property "Reference" "C22" (at 121.92 127.508 0) (effects (font (size 1.27 1.27)) (justify left)))
  (property "Value" "100n" (at 122.174 131.572 0) (effects (font (size 1.27 1.27)) (justify left)))
  (property "Footprint" "Capacitor_SMD:C_0201_0603Metric" (at 122.8852 133.35 0) (effects (font (size 1.27 1.27)) (hide yes)))
  (property "Datasheet" "~" (at 121.92 129.54 0) (effects (font (size 1.27 1.27)) (hide yes)))
  (property "Description" "Unpolarized capacitor" (at 121.92 129.54 0) (effects (font (size 1.27 1.27)) (hide yes)))
  (pin "1")
  (pin "2"))
 (symbol
  (lib_id "Device:C")
  (at 133.35 71.12 0)
  (unit 1)
  (exclude_from_sim no)
  (in_bom yes)
  (on_board yes)
  (dnp no)
  (property "Reference" "C21" (at 134.62 69.596 90) (effects (font (size 1.27 1.27)) (justify left)))
  (property "Value" "100n" (at 134.62 77.216 90) (effects (font (size 1.27 1.27)) (justify left)))
  (property "Footprint" "Capacitor_SMD:C_0201_0603Metric" (at 134.3152 74.93 0) (effects (font (size 1.27 1.27)) (hide yes)))
  (property "Datasheet" "~" (at 133.35 71.12 0) (effects (font (size 1.27 1.27)) (hide yes)))
  (property "Description" "Unpolarized capacitor" (at 133.35 71.12 0) (effects (font (size 1.27 1.27)) (hide yes)))
  (pin "1")
  (pin "2"))
 (symbol
  (lib_id "Device:C")
  (at 161.29 125.73 90)
  (unit 1)
  (exclude_from_sim no)
  (in_bom yes)
  (on_board yes)
  (dnp no)
  (property "Reference" "C24" (at 160.274 124.206 90) (effects (font (size 1.27 1.27)) (justify left)))
  (property "Value" "15p" (at 166.624 124.46 90) (effects (font (size 1.27 1.27)) (justify left)))
  (property "Footprint" "Capacitor_SMD:C_0201_0603Metric" (at 165.1 124.7648 0) (effects (font (size 1.27 1.27)) (hide yes)))
  (property "Datasheet" "~" (at 161.29 125.73 0) (effects (font (size 1.27 1.27)) (hide yes)))
  (property "Description" "Unpolarized capacitor" (at 161.29 125.73 0) (effects (font (size 1.27 1.27)) (hide yes)))
  (pin "1")
  (pin "2"))
 (symbol
  (lib_id "Device:C")
  (at 180.34 109.22 0)
  (unit 1)
  (exclude_from_sim no)
  (in_bom yes)
  (on_board yes)
  (dnp no)
  (property "Reference" "C29" (at 180.34 107.188 0) (effects (font (size 1.27 1.27)) (justify left)))
  (property "Value" "2.2n" (at 180.594 111.252 0) (effects (font (size 1.27 1.27)) (justify left)))
  (property "Footprint" "Capacitor_SMD:C_0201_0603Metric" (at 181.3052 113.03 0) (effects (font (size 1.27 1.27)) (hide yes)))
  (property "Datasheet" "~" (at 180.34 109.22 0) (effects (font (size 1.27 1.27)) (hide yes)))
  (property "Description" "Unpolarized capacitor" (at 180.34 109.22 0) (effects (font (size 1.27 1.27)) (hide yes)))
  (pin "1")
  (pin "2"))
 (symbol
  (lib_id "power:GND")
  (at 144.78 128.27 0)
  (unit 1)
  (exclude_from_sim no)
  (in_bom yes)
  (on_board yes)
  (dnp no)
  (fields_autoplaced yes)
  (property "Reference" "#PWR060" (at 144.78 134.62 0) (effects (font (size 1.27 1.27)) (hide yes)))
  (property "Value" "GND" (at 144.78 133.35 0) (effects (font (size 1.27 1.27)) (hide yes)))
  (property "Footprint" "" (at 144.78 128.27 0) (effects (font (size 1.27 1.27)) (hide yes)))
  (property "Datasheet" "" (at 144.78 128.27 0) (effects (font (size 1.27 1.27)) (hide yes)))
  (property "Description" "Power symbol creates a global label with name \"GND\" , ground" (at 144.78 128.27 0) (effects (font (size 1.27 1.27)) (hide yes)))
  (pin "1")))
